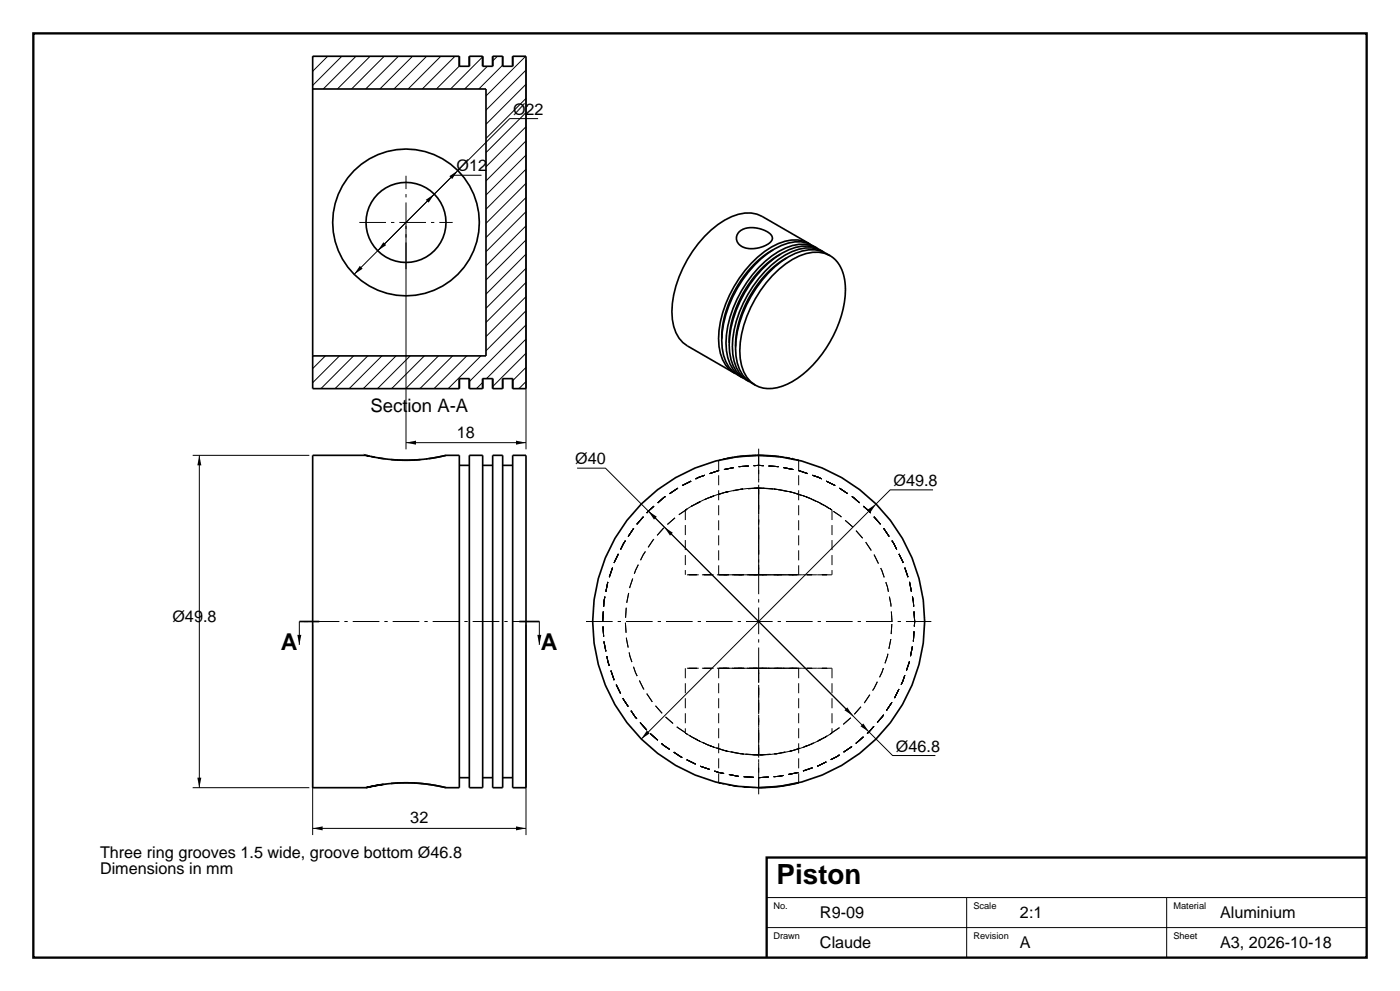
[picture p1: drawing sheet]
<svg xmlns="http://www.w3.org/2000/svg" width="420mm" height="297mm" viewBox="0 0 420 297" stroke-linecap="round" stroke-linejoin="round" font-family="sans-serif">
<path d="M10 10h400v277h-400zM410 257h-180v30" fill="none" stroke="#000" stroke-width=".7" stroke-linecap="butt"/>
<g fill="none" stroke="#000" stroke-width=".3">
<path d="M94.1 16.9l-.3 .2M98.3 16.9l-4.5 4.5M102.5 16.9l-8.7 8.7M106.8 16.9l-9.8 9.8M111 16.9l-9.8 9.8M115.3 16.9l-9.8 9.8M119.5 16.9l-9.8 9.8M123.8 16.9l-9.8 9.8M128 16.9l-9.8 9.8M132.2 16.9l-9.8 9.8M136.5 16.9l-9.8 9.8M137.8 19.8l-6.9 6.9"/>
<path d="M144.8 17l-9.6 9.7M146.2 19.9l-6.8 6.8M149.2 16.9l-1.4 1.4M150.8 19.5l-7.1 7.2M157.7 16.9l-11.9 11.9M157.8 17.9v116.8M157.8 38l-12 12M157.8 33.7l-12 12M157.8 29.5l-12 12M157.8 25.2l-12 12M157.8 21l-12 12M161.4 35.6h-8.5l-46.7 46.6"/>
<path d="M144.5 52.5h-8.6l-22.6 22.7M157.8 59.2l-12 12M157.8 54.9l-12 12.1M157.8 50.7l-12 12M157.8 46.5l-12 12M157.8 42.2l-12 12M121.8 67.7v67M157.8 76.2l-12 12M157.8 71.9l-12 12M157.8 67.7l-12 12M157.8 63.4l-12 12M157.8 97.4l-17 17"/>
<path d="M157.8 93.1l-12 12M157.8 88.9l-12 12M157.8 84.6l-12 12M157.8 80.4l-12 12M97.6 106.7l-3.8 3.8M101.8 106.7l-8 8M106.1 106.7l-9.8 9.8M110.3 106.7l-9.8 9.8M114.6 106.7l-9.8 9.8M118.8 106.7l-9.8 9.8M123.1 106.7l-9.8 9.8M127.3 106.7l-9.8 9.8"/>
<path d="M131.5 106.7l-9.8 9.8M135.8 106.7l-9.8 9.8M140 106.7l-9.8 9.8M144.3 106.7l-9.8 9.8M144.8 114.6l-1.9 1.9M157.8 114.3l-2.1 2.2M157.8 110.1l-4 4M157.8 105.9l-10 10M157.8 101.6l-11.8 11.9M57.8 136.5h35M59.8 136.5v99.6M121.8 132.7h36"/>
<path d="M173.1 140.3h8.5l74.3 74.3M194.5 153.2l73.3 73.2h12.8M279.9 146.8h-12.8l-74.7 74.7M89.8 186.3v7M93.8 187.3v63M157.8 187.3v63M161.8 186.3v7M57.8 236.1h35M93.8 248.3h64M230 269h180M230 278h180M290 269v18"/>
<path d="M350 269v18"/>
</g>
<g fill="none" stroke="#000" stroke-width=".5">
<path d="M137.8 16.9v3M137.8 16.9h-44v9.8M137.8 19.9h3M140.8 16.9v3M140.8 16.9h4M144.8 16.9v3M144.8 19.9h3M147.8 16.9v3M147.8 16.9h3M150.8 16.9v3M150.8 19.9h3M153.8 16.9v3"/>
<path d="M153.8 16.9h4v99.6h-4M93.8 26.7v80M93.8 26.7h52v80h-52M221.8 69.5a7.7 7.7 0 0 1 8.2-.2 2.21 2.21 0 0 1 1.7 2.4l-.3 .6a8 8 0 0 1-9.4 1.2 2.64 2.64 0 0 1-.2-4zM231.9 74.9a32.6 32.6 0 0 0-15.4 26.6M234.1 76.2a32.6 32.6 0 0 0-15.3 26.6M236 77.3a32.7 32.7 0 0 0-15.3 26.6M242.6 72.9l-14-8a11.2 11.2 0 0 0-11.2 1.1 35 35 0 0 0-15.8 27.4 11.2 11.2 0 0 0 4.6 10.3l14 8M243.1 73.2l-.4-.2a8.2 8.2 0 0 0-7.2-.7 28.3 28.3 0 0 0-15.3 13.6 28.3 28.3 0 0 0-4.1 20 8.5 8.5 0 0 0 4.2 5.9l.4 .2M244.9 74.2a10 10 0 0 0-10.5-.6 32.5 32.5 0 0 0-15.8 18.1 24.8 24.8 0 0 0-1.5 14.8 9.5 9.5 0 0 0 5.3 6.5M245.3 74.5l-.4-.2a8.4 8.4 0 0 0-7.2-.7 28.3 28.3 0 0 0-15.3 13.6 28.3 28.3 0 0 0-4.1 20 8.5 8.5 0 0 0 4.2 5.9l.4 .2M246.8 75.3a9.9 9.9 0 0 0-10.1-.5 32.4 32.4 0 0 0-15.8 18.2 24.8 24.8 0 0 0-1.6 14.8 9.3 9.3 0 0 0 5 6.3"/>
<path d="M247.2 75.6l-.4-.2a7.8 7.8 0 0 0-7.1-.7 28.3 28.3 0 0 0-15.4 13.6 28.3 28.3 0 0 0-4.1 20 8.2 8.2 0 0 0 4.3 5.9l.3 .2M249 76.6a10 10 0 0 0-10.4-.7 32.5 32.5 0 0 0-15.8 18.2 24.8 24.8 0 0 0-1.6 14.8 9.5 9.5 0 0 0 5.4 6.5M231.7 82.6a20.8 20.8 0 0 1 12.1-7 8 8 0 0 1 8.2 4.1l.8 1.8 .5 2a24.7 24.7 0 0 1-2.3 15.1 33.3 33.3 0 0 1-14.8 16.5 9.7 9.7 0 0 1-11-.7 13.7 13.7 0 0 1-3.1-11.7 36.4 36.4 0 0 1 9.6-20.1zM93.8 106.7v9.8h44M137.8 113.5v3M137.8 113.5h3M140.8 113.5v3M140.8 116.5h4M144.8 113.5v3M144.8 113.5h3M147.8 113.5v3M147.8 116.5h3"/>
<path d="M150.8 113.5v3M150.8 113.5h3M153.8 113.5v3M109.8 136.5h-16v99.6h16M111.4 136.8l1.1 .2M113.4 137.2l1.7 .3M115.1 137.5h.3M115.7 137.5v.1M117.4 137.7l4 .2 4.7-.2M128.2 137.5l-.4 .1M133.8 136.5h4v99.6h-4M133.8 136.5a49.8 49.8 0 0 1-24 0l.9 .2"/>
<path d="M133.8 136.5l-5.2 1M137.8 139.5h3M140.8 136.5h4v99.6h-4zM144.8 139.5h3M147.8 136.5h3v99.6h-3zM150.8 139.5h3M153.8 136.5h4v99.6h-4zM219.9 137.1l-1.9 .3M226.9 136.5l-5.9 .4M227.1 136.5l6.6 .3M234 136.9h.5M235.6 137.1l1.4 .3"/>
<path d="M237.5 137.5h.1M237.5 137.5h.3M239.5 137.9h.1M89.8 186.3h6M155.8 186.3h6M115.1 235.1l-5.3 1a49.8 49.8 0 0 1 24 0M115.7 235h.1M117.4 234.8a50.1 50.1 0 0 1 16.4 1.3M137.8 233.1h3M144.8 233.1h3M150.8 233.1h3M239.6 234.6l-1 .2a49.7 49.7 0 0 1-11 1.3"/>
<circle cx="121.8" cy="66.7" r="22"/>
<circle cx="121.8" cy="66.7" r="12"/>
<circle cx="227.6" cy="186.3" r="49.8"/>
</g>
<g fill="none" stroke="#000" stroke-width=".3" stroke-dasharray="3 1.5" stroke-linecap="butt">
<path d="M215.6 137.9v34.4M219.9 137.1l1.1-.2M226.9 136.5h.2M227.6 136.5a50.2 50.2 0 0 0-12 1.4l2.4-.5M233.7 136.8l.3 .1M234.5 136.9l1.1 .2M237 137.4l.5 .1M237.8 137.5l1.8 .4M239.5 137.9l-1.4-.3a49.8 49.8 0 0 0-10.5-1.1M239.6 137.9v34.4M205.6 152.9v19.4M227.6 146.3a40.1 40.1 0 0 1 22 6.6 40 40 0 0 0-44 0 40 40 0 0 1 22-6.6"/>
<path d="M249.6 152.9v19.4M227.6 172.3h-12h24h-12v-35.8M227.6 172.3h-22h44h-22M227.6 172.3v-26M267.6 186.3a40 40 0 0 0-58.5-35.5 40 40 0 0 0-4.4 68.2 40 40 0 0 0 62.6-27.5l.3-5.2M274.4 186.3a46.8 46.8 0 0 0-68.4-41.6 46.8 46.8 0 0 0-5.3 79.9 46.8 46.8 0 0 0 73.3-32.2l.4-6.1M205.6 200.3v19.4M215.6 200.3v34.3M227.6 200.3h-22h44h-22M239.6 200.3v34.3M249.6 200.3v19.4M227.6 236.1v-35.8h12h-24h12"/>
<path d="M227.6 226.3a40 40 0 0 1-22-6.6 40 40 0 0 0 44 0 40.1 40.1 0 0 1-22 6.6M227.6 226.3v-26M239.6 234.6a49.8 49.8 0 0 1-24 0l.7 .2a49.8 49.8 0 0 0 11.3 1.3"/>
</g>
<path d="M107.8 66.7h28M121.8 80.7v-28M161.8 186.3h-72M175.8 186.3h103.6M227.6 238.1v-103.6" fill="none" stroke="#000" stroke-width=".3" stroke-dasharray="8 1.5 1 1.5" stroke-linecap="butt"/>
<g fill="#000">
<path d="M127.7 59.9l2.6-1.7-1.7 2.5zM134.8 52.8l2.6-1.7-1.7 2.6zM115 72.6l.9 .9-2.6 1.7zM107.9 79.7l.9 .8-2.6 1.7zM59.8 136.5l.6 3h-1.2zM121.8 132.7l3-.6v1.2zM154.8 132.1l3 .6-3 .6zM194.5 153.2l2.6 1.7-.9 .8zM199.3 158l2.6 1.7-.9 .8zM260.3 152.7l2.5-1.6-1.7 2.5zM89.2 190.3h1.2l-.6 3zM161.2 190.3h1.2l-.6 3z"/>
<path d="M254.2 212l1.7 2.6-2.6-1.7zM259 216.8l1.7 2.6-2.6-1.7zM59.2 233.1h1.2l-.6 3zM194.1 218.9l.8 .9-2.5 1.7zM93.8 248.3l3-.6v1.2zM154.8 247.7l3 .6-3 .6z"/>
</g>
<text font-size="8.3" x="233" y="265">Piston</text>
<g font-size="6.9">
<text x="84.3" y="194.8">A</text>
<text x="162.3" y="194.8">A</text>
</g>
<text font-size="5.6" x="111.1" y="123.5">Section A-A</text>
<g font-size="4.9">
<text x="153.9" y="34.4">Ø22</text>
<text x="136.9" y="51.3">Ø12</text>
<text x="137.1" y="131.2">18</text>
<text x="172.5" y="139.1">Ø40</text>
<text x="268.1" y="145.6">Ø49.8</text>
<text x="51.7" y="186.3">Ø49.8</text>
<text x="268.8" y="225.2">Ø46.8</text>
<text x="123.1" y="246.8">32</text>
<text x="30" y="257">Three ring grooves 1.5 wide, groove bottom Ø46.8</text>
<text x="30" y="262">Dimensions in mm</text>
<text x="246" y="275">R9-09</text>
<text x="306" y="275">2:1</text>
<text x="366" y="275">Aluminium</text>
<text x="246" y="284">Claude</text>
<text x="306" y="284">A</text>
<text x="366" y="284">A3, 2026-10-18</text>
</g>
<g font-size="2.8">
<text x="232" y="272.5">No.</text>
<text x="292" y="272.5">Scale</text>
<text x="352" y="272.5">Material</text>
<text x="232" y="281.5">Drawn</text>
<text x="292" y="281.5">Revision</text>
<text x="352" y="281.5">Sheet</text>
</g>
</svg>
